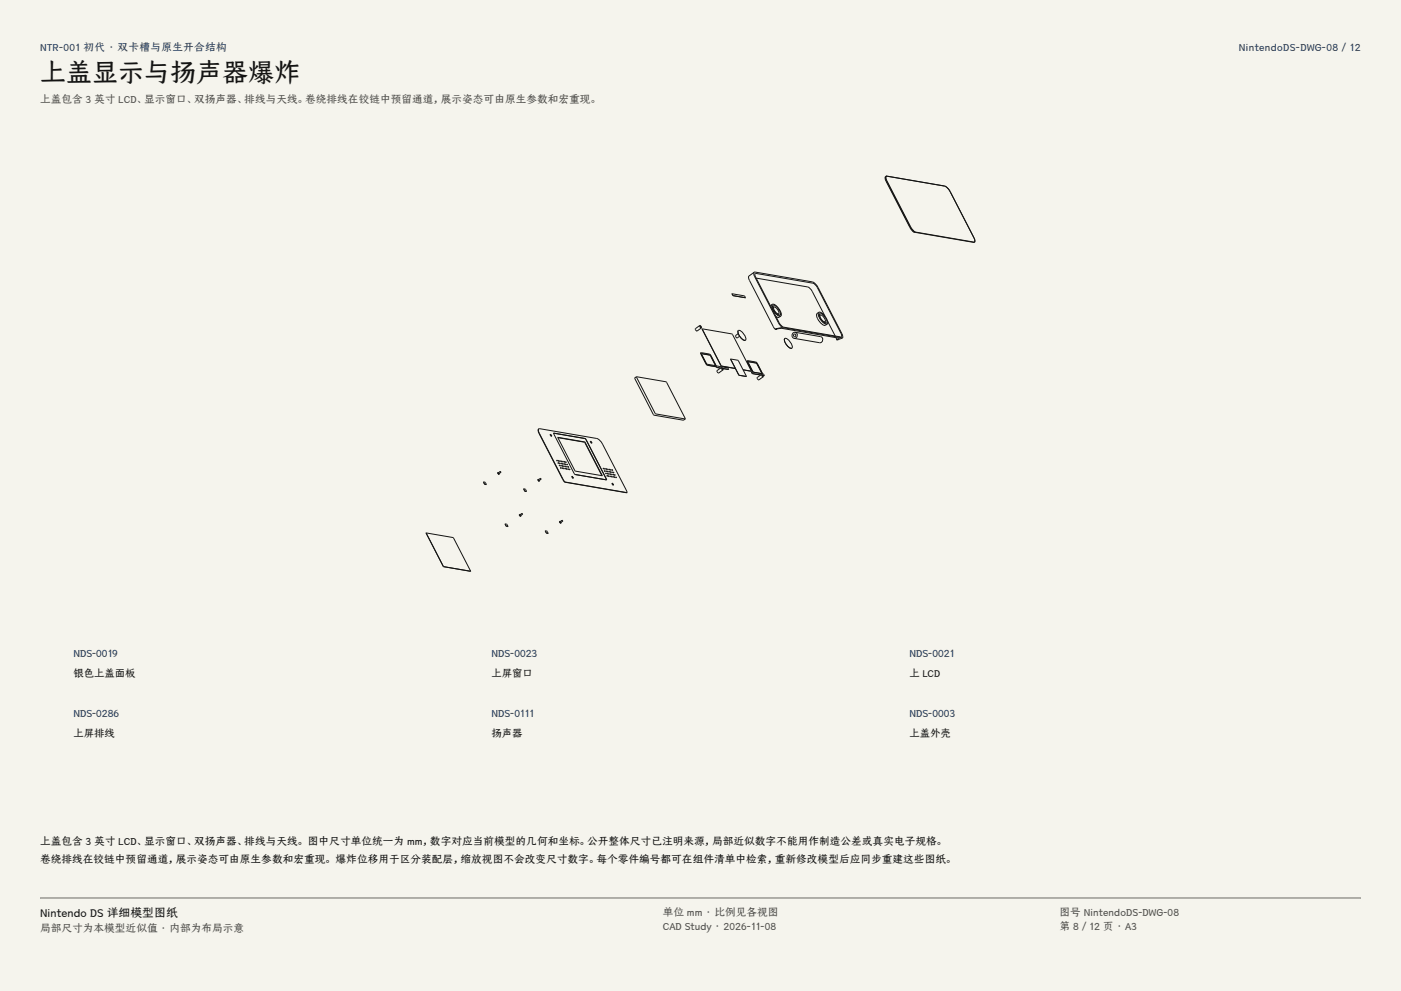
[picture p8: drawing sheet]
<svg xmlns="http://www.w3.org/2000/svg" width="420mm" height="297mm" viewBox="0 0 420 297" stroke-linecap="round" stroke-linejoin="round" font-family="sans-serif">
<g fill="#f5f4ed">
<path d="M0 0h420v297h-420z"/>
<path d="M12 12h396v275h-396z"/>
</g>
<g fill="none" stroke="#141413" stroke-width=".3">
<path d="M265.6 52.9l17.5 2.8 .9 .6 .9 1.1M265.6 52.9l-.1 .5 .2 .8 7.2 13.8 1.2 1.5M265.6 52.9l-.3 .6 .3 .8 7.1 13.8 1.2 1.5M265.9 52.8l-.3 .1M284.8 57.4l-1-1.2-.6-.4-17.4-2.9a1.06 1.06 0 0 0 .1 1.3l7.1 13.8 1.4 1.5M284.8 57.4l7.2 13.9M273.9 69.6l18.2 3M274.1 69.5h.3M274.1 69.5l-.2 .1M274.4 69.5l17.7 3.1M292 71.2a1.03 1.03 0 0 1 .1 1.4M292 71.3l.3 .7-.1 .6"/>
<path d="M292.1 72.6h.1M292.2 72.6h-.1M209.8 97.6l-1.3 .9 .2 .6 .3 .1 1.3-.9M209.8 97.6l.2 .5 .3 .2M209.8 97.6l.4 .2 .1 .5M209.9 97.8l.2 .3zM210.5 98.6l5.7 11.1 4.3 .8M210.5 98.6h.1M210.6 98.6l5.7 11.1M210.6 98.6h-.1M210.6 98.6l8.9 1.5 5.7 11.1M210.6 98.6h.1"/>
<path d="M219.5 88.1h.1M219.5 88v.1M219.5 88.1l.2 .5M219.5 88l3.7 .7 .3 .5M219.7 88.5l.1 .1M219.7 88.6l3.8 .6M221.3 100l-.8 .6v.3l.5 .4 .7-.5M221.3 99.1a2.67 2.67 0 0 0 2.2 2.9M221.4 99.1h-.1M221.4 99.1a2.67 2.67 0 0 0 2.1 2.9M221.4 99.1a2.63 2.63 0 0 1 2.1 2.9M223.5 89.2h-.1"/>
<path d="M223.5 89.2h.1M226.1 81.6l17.4 2.9 .7 .4 1.1 1.3 7.1 13.8 .2 1.3M226.1 81.6l-.1 .5 .2 .8 7.2 13.8 1.1 1.5M226.1 81.6l-1.6 1.1v.9l7.8 15.1M226.4 82l17.3 2.9 .5 .3 .8 1 7.1 13.7 .1 1-17.3-2.9-.5-.3-.8-1-7.1-13.7zM226.7 83.3l15.7 2.8 1.1 1.2 3.9 7.6M231.5 91.2l-.5 .4M231.5 91.2a3.1 3.1 0 0 0 2.6 3.5M231.5 91.2a2.03 2.03 0 0 1 2 1.3 2.03 2.03 0 0 1 .6 2.2M231.6 91.8l.4 .2M231.7 91.5a2.71 2.71 0 0 1 2.2 3 2.71 2.71 0 0 1-2.2-3zM232 92a1.77 1.77 0 0 0 1.4 2"/>
<path d="M232 92a1.84 1.84 0 0 1 1.4 2M232 92l-.4 .3M232.6 98.5v.1M232.6 98.5l.3 .1M232.6 98.6l-.3 .1M232.6 98.6l.3 .1M232.9 98.6l1.5-.2 17.2 3-.6 .3M232.9 98.6v.1M232.9 98.7h-.6M233.4 94l-.3 .3M233.4 94l.1 .5M234.1 94.7l-.7 .5-.8-.3"/>
<path d="M234.5 98.2l-1.9 .3M234.5 98.2l18.1 3.1M238.4 99.6a.93 .93 0 0 0-1 .8 .93 .93 0 0 0 .7 1M238.4 99.6a.93 .93 0 0 1 .6 1 .93 .93 0 0 1-.9 .8M238.4 99.6l7.6 1.3a.93 .93 0 0 1 .6 1 .93 .93 0 0 1-.9 .8l-7.6-1.3M245.4 93.6l-.5 .4a3.1 3.1 0 0 0 2.6 3.5l.5-.4M245.4 93.6a3.1 3.1 0 0 0 2.6 3.5M245.4 93.6a2.03 2.03 0 0 1 2 1.3 2.03 2.03 0 0 1 .6 2.2M245.5 94.2l.4 .2M245.6 93.9a2.71 2.71 0 0 1 2.2 2.9 2.71 2.71 0 0 1-2.2-2.9zM245.9 94.4a1.78 1.78 0 0 0 1.5 2M245.9 94.4a1.85 1.85 0 0 1 1.5 2"/>
<path d="M245.9 94.4l-.3 .3M247.4 96.4l-.4 .3M247.4 96.4v.5M248.1 96.2l2.3 4.5M190.3 113.3l5.7 11.1 8.9 1.5M190.3 113.3h.1M190.8 112.9l9 1.6 5.6 11.1M190.8 112.9l5.7 11.1 8.9 1.6M190.8 112.9l-.5 .4M210.1 105.8l1.8 3.6 2.7 .5M210.1 105.7v.1M210.2 105.7l2.6 .5 1.9 3.4"/>
<path d="M210.2 105.7l1.8 3.7 2.6 .5M210.2 105.7l-.1 .1M210.3 106l2.6 .4 1.5 2.9v.3M210.4 106v.3l1.5 2.8 2.5 .5M212.7 106.4l1.7 3.2M214.6 109.6l.2 .5M214.6 109.6h.1M214.6 109.6l3.6 .6 .2 .5M214.6 109.7l.3 .4M214.6 109.9h.1M214.8 110.1l1.2 .2M216.3 110.1l-1.3 1 .1 .5 .4 .2 1.3-1"/>
<path d="M216.3 110.1l.1 .6 .4 .1M216.3 110.1l.3 .3 .2 .4M216.4 110.3l.2 .3zM216.7 110.4l1.7 .3M218.4 110.7h.1M219 107.6v.1M219 107.6h.1M219 107.6l.1 .1M219.1 107.7l2.4 4.7 2.3 .4M219.1 107.6l2.2 .4 2.5 4.8M221.5 112.4l.1 .1M222.7 110.8l2.5 .4"/>
<path d="M223.5 102h.1M223.7 112.8h.1M223.8 112.8h-.1M223.8 112.8h.1M224 108.1l1.6 3.4M224 108.1h.1M224.1 108.1l2.6 .5 1.9 3.4M224.1 108.1l1.6 3.4M224.1 108.1h-.1M224.2 108.4h.1M224.3 108.4l2.4 .5 1.6 3.1M224.3 108.4l2.5 .4 1.6 3.1"/>
<path d="M224.3 108.4l1.6 3.1 2.5 .4M225.2 111.2h-.1M225.2 111.2h.1M225.3 111.5h.1M225.3 111.5l.2 .4M225.3 111.5l3.6 .6 .2 .5M225.5 111.9l2.6 .5M225.5 111.9l.1 .1M228.3 112.2l-1.3 .9 .2 .6 .3 .2 1.3-1M228.3 112.2l.2 .5 .3 .2M228.3 112.2l.4 .3 .1 .4M228.4 112.4l.3 .3z"/>
<path d="M228.7 112.5l.4 .1M229.1 112.6h.1M235.3 101.5l-.2 .4 .3 .9M235.3 101.5h.1M235.3 101.4l-.2 .5 .3 .8M235.3 101.4a2.63 2.63 0 0 1 2.1 2.9M235.3 101.4v.1M235.4 102.8l1 1.3 1 .3M235.4 102.7l1.1 1.3 .9 .3M237.4 104.4h.1M237.4 104.3v.1M250.6 101.2l.2 .6"/>
<path d="M251 101.8h-.2M251 101.8h.3M251 101.7v.1M251 101.7l.3 .1M251.3 101.8h-.5M251.3 101.8h.1M252.6 101.3l-1.3 .5M161.5 128.6l-.2 .5 .3 .8 7.7 14.6M161.5 128.6h.1M161.5 128.5l17.4 2.9 .7 .4 1 1.3 7.4 14.5M161.5 128.5l-.1 .5 .3 .8 7.6 14.7M161.5 128.5v.1"/>
<path d="M164.9 130.2l.4 .6M165 130.2l.4 .6zM166 129.9h.1M166 129.9l9.3 1.5 .4 .4M166.1 129.8l-.1 .1M166.9 138l.1 .1M166.9 137.9l.2 .3zM167.2 131.1h.1M167.2 131.1l5.2 10.1 8.2 1.4M167.2 131.1l8.2 1.4 5.2 10M167.2 131.2l8.1 1.3 5.1 10.1M167.3 138.7l.1 .2"/>
<path d="M167.3 138.6l.2 .3zM167.3 138.1l.1 .1M167.3 138l.2 .2zM167.7 139.5l.1 .1M167.7 139.4l.1 .2zM167.7 138.8l.1 .1M167.7 138.7l.2 .3zM167.8 138.2l.1 .1M167.8 138.1l.2 .2zM168.1 139.5l.1 .2M168.1 139.5l.2 .2zM168.2 138.9l.1 .1"/>
<path d="M168.2 138.8l.1 .2zM168.2 138.2l.1 .2M168.2 138.1l.2 .3zM168.5 139.6l.1 .2M168.5 139.5l.2 .3zM168.6 139l.1 .1M168.6 138.9l.2 .2zM168.7 138.3l.1 .1M168.7 138.2l.1 .3zM169 139.7l.1 .1M169 139.6l.2 .3zM169 139l.1 .2"/>
<path d="M169 139l.2 .2zM169.1 138.4l.1 .1M169.1 138.3l.2 .2zM169.4 139.8l.1 .1M169.4 139.7l.2 .2zM169.5 139.1l.1 .1M169.5 139l.2 .3zM169.6 138.5l.1 .1M169.6 138.4l.1 .2zM169.9 139.8l.1 .2M169.9 139.8l.1 .2zM169.9 139.2l.1 .1"/>
<path d="M169.9 139.1l.2 .3zM170.3 139.9l.1 .2M170.3 139.8l.2 .3zM175.7 131.8l6.1 12M175.7 131.7l6.1 12.1M175.7 131.7l-.3-.3-9.4-1.6 6.5 12.4M177 132.3l.4 .5M177 132.3l.4 .5zM204.9 125.9h.1M205.4 125.6h.1M205.4 125.6l-.5 .3M127.7 159.7l5.2 10.1"/>
<path d="M127.7 159.7h.1M127.8 159.7l5.2 10.1M127.8 159.7h-.1M127.8 159.7l8.1 1.4 5.2 10.1M127.8 159.7h.1M145 144.5l.2 .5M145 144.5h.1M145 144.4l.3 .6M145 144.4v.1M145 144.4l.5 .1 .3 .7M145 144.4h.1M145.2 145l.5 .2"/>
<path d="M145.3 145l.5 .2M145.7 145.2h.1M145.8 145.2h.1M145.8 145.2h-.1M149.2 141.7l.4 .5M149.3 141.6l-.1 .1M149.3 141.6l.2 .1M149.3 141.6l.4 .5M149.6 142.1v.1M149.7 141.9v.2M149.7 142.1l-.1 .1M150 141.3l-.6 .4 .1 .3 .7-.4"/>
<path d="M150 141.3l.2 .3M151.4 157.1l.1 .1M151.5 157l-.1 .1M151.5 157l.4 .1 .4 .7M151.5 157v.1M151.5 157.1l.3 .6 .4 .1M151.7 157.6l.2 .1M152.2 157.8h.1M152.3 157.8h-.1M155.7 154.2l.4 .5M155.7 154.2h.1M155.8 154.2h.1"/>
<path d="M155.8 154.2l.3 .5M155.8 154.2h-.1M156.1 154.7h.1M156.1 154.5v.2M156.4 153.9l-.5 .4 .1 .2 .6-.4M156.4 153.9l.2 .2M157 146.5v.1M157 146.5h.1M157 146.5l.3 .7 .5 .1M157 146.5l.5 .1 .3 .7M157.3 147.1l.1 .1M157.8 147.3h.1"/>
<path d="M161.3 143.7l.3 .5M161.3 143.7h.1M161.3 143.7h.2M161.3 143.7l.4 .5M161.7 144.2h-.1M161.7 144v.2M162 143.4l-.6 .4 .1 .2 .7-.4M162 143.4l.2 .2M163.5 159.1v.1M163.5 159.2l.4 .6M163.5 159.1h.1M163.6 159.1l.4 .1 .3 .6"/>
<path d="M163.6 159.1h-.1M163.9 159.8l.4 .1M163.9 159.8h.4M164.3 159.9h.1M164.3 159.8v.1M167.7 156.3l.4 .5M167.8 156.3h-.1M167.8 156.2l.2 .1M167.8 156.2l.4 .6M167.8 156.2l-.1 .1M168 140.2l.1 .1M168 140.1l.2 .3z"/>
<path d="M168.1 156.8h.1M168.2 156.6v.2M168.2 156.8h-.1M168.5 140.3l.1 .1M168.5 140.2l.2 .2zM168.5 155.9l-.6 .5 .1 .2 .7-.4M168.5 155.9l.2 .3M168.9 140.3l.1 .2M168.9 140.3l.2 .2zM169.3 144.5l18.7 3.1M169.4 140.4l.1 .2M169.4 140.3l.1 .3z"/>
<path d="M169.8 140.5l.1 .1M169.8 140.4l.2 .3zM170.2 140.6l.1 .1M170.2 140.5l.2 .2zM170.7 140.6l.1 .2M170.7 140.6l.2 .2zM171.4 142.8l.4 .5M171.4 142.8l.4 .5zM172.4 142.2l9.4 1.6M180.6 142.5v.1M180.8 140.4l.1 .1M180.8 140.3l.2 .3z"/>
<path d="M181.2 141.1l.1 .2M181.2 141l.2 .3zM181.3 140.5l.1 .1M181.3 140.4l.1 .2zM181.6 141.8l.1 .2M181.6 141.8l.2 .2zM181.6 141.2l.1 .1M181.6 141.1l.2 .3zM181.7 140.5l.1 .2M181.7 140.5l.2 .2zM181.8 143.8h-.1M181.8 143.8h.1"/>
<path d="M181.9 142.6l.1 .1M181.9 142.5l.2 .2zM182 141.9l.1 .2M182 141.8l.2 .3zM182.1 141.3l.1 .1M182.1 141.2l.2 .2zM182.1 140.6l.1 .2M182.1 140.5l.2 .3zM182.4 142.6l.1 .2M182.4 142.6l.2 .2zM182.5 142l.1 .1M182.5 141.9l.1 .3z"/>
<path d="M182.5 141.3l.1 .2M182.5 141.3l.2 .2zM182.6 140.7l.1 .1M182.6 140.6l.2 .3zM182.8 142.7l.1 .2M182.8 142.6l.2 .3zM182.9 142.1l.1 .1M182.9 142l.2 .2zM183 141.4l.1 .2M183 141.3l.1 .3zM183 140.8l.1 .1M183 140.7l.2 .2z"/>
<path d="M183.3 142.8l.1 .1M183.3 142.7l.2 .3zM183.3 142.1l.1 .2M183.3 142.1l.2 .2zM183.4 141.5l.1 .1M183.4 141.4l.2 .3zM183.5 144.9l.4 .5M183.5 140.8l.1 .2M183.5 140.8l.1 .2zM183.5 144.8l.4 .6zM183.7 142.9l.1 .1M183.7 142.8l.2 .2z"/>
<path d="M183.8 142.2l.1 .2M183.8 142.1l.2 .3zM183.8 141.6l.1 .1M183.8 141.5l.2 .2zM184.2 143l.1 .1M184.2 142.9l.1 .2zM184.2 142.3l.1 .1M184.2 142.2l.2 .3zM184.6 143l.1 .2M184.6 142.9l.2 .3zM188 147.6l-.1 .1M132.9 169.8l8.2 1.4"/>
<path d="M133 169.8l8.1 1.4M141.1 171.2h.1"/>
<circle cx="238.2" cy="100.5" r=".39"/>
</g>
<path d="M12 269.3h396zM12 269h396v.3h-396z" fill-rule="evenodd" fill="#504e49"/>
<text font-size="7.8" fill="#141413" x="12" y="24.7">上盖显示与扬声器爆炸</text>
<text font-size="3.5" fill="#141413" x="12" y="274.9">Nintendo DS 详细模型图纸</text>
<g font-size="3.2" fill="#1b365d">
<text x="12" y="15.3">NTR-001 初代 · 双卡槽与原生开合结构</text>
<text x="371.4" y="15.3">NintendoDS-DWG-08 / 12</text>
<text x="22" y="197">NDS-0019</text>
<text x="147.3" y="197">NDS-0023</text>
<text x="272.7" y="197">NDS-0021</text>
<text x="22" y="215">NDS-0286</text>
<text x="147.3" y="215">NDS-0111</text>
<text x="272.7" y="215">NDS-0003</text>
</g>
<g font-size="3.2" fill="#504e49">
<text x="12" y="30.9">上盖包含 3 英寸 LCD、显示窗口、双扬声器、排线与天线。卷绕排线在铰链中预留通道，展示姿态可由原生参数和宏重现。</text>
<text x="198.7" y="274.5">单位 mm · 比例见各视图</text>
<text x="317.6" y="274.5">图号 NintendoDS-DWG-08</text>
<text x="12" y="279.3">局部尺寸为本模型近似值 · 内部为布局示意</text>
<text x="198.7" y="278.8">CAD Study · 2026-11-08</text>
<text x="317.6" y="278.8">第 8 / 12 页 · A3</text>
</g>
<g font-size="3.2" fill="#141413">
<text x="12" y="253.3">上盖包含 3 英寸 LCD、显示窗口、双扬声器、排线与天线。 图中尺寸单位统一为 mm，数字对应当前模型的几何和坐标。公开整体尺寸已注明来源，局部近似数字不能用作制造公差或真实电子规格。</text>
<text x="12" y="258.6">卷绕排线在铰链中预留通道，展示姿态可由原生参数和宏重现。 爆炸位移用于区分装配层，缩放视图不会改变尺寸数字。每个零件编号都可在组件清单中检索，重新修改模型后应同步重建这些图纸。</text>
</g>
<g font-size="3.1" fill="#141413">
<text x="22" y="203">银色上盖面板</text>
<text x="147.3" y="203">上屏窗口</text>
<text x="272.7" y="203">上 LCD</text>
<text x="22" y="221">上屏排线</text>
<text x="147.3" y="221">扬声器</text>
<text x="272.7" y="221">上盖外壳</text>
</g>
</svg>
